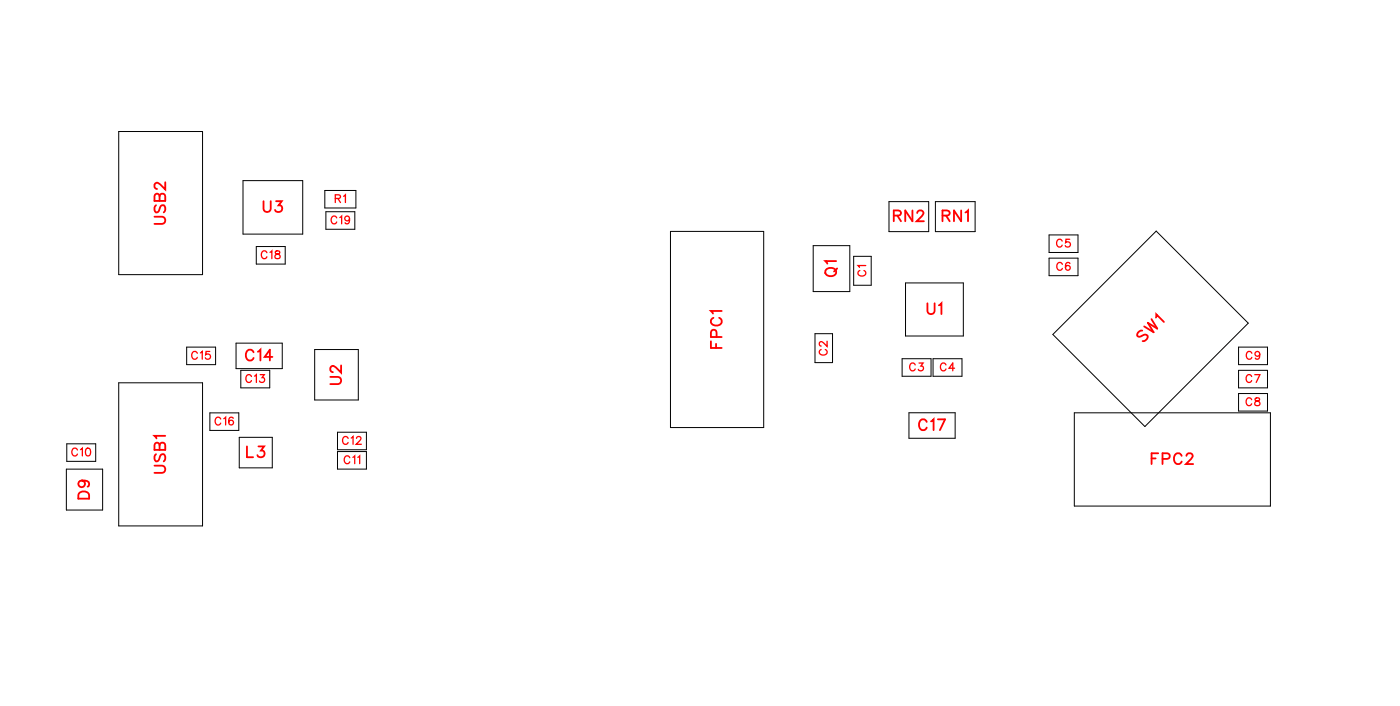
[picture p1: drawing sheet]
<svg xmlns="http://www.w3.org/2000/svg" width="92mm" height="46mm" viewBox="0 0 92 46" stroke-linecap="round" stroke-linejoin="round" font-family="sans-serif">
<g fill="none" stroke="#000" stroke-width=".07">
<path d="M7.8 8.6h5.5v9.4h-5.5zM16 11.9h3.9v3.5h-3.9zM16.8 16.2h1.9v1.1h-1.9zM21.3 12.5h2.1v1.2h-2.1zM21.4 13.9h1.9v1.2h-1.9zM44 15.2h6.2v12.9h-6.2zM53.4 16.1h2.4v3h-2.4zM56.1 16.8h1.1v1.9h-1.1zM58.4 13.2h2.6v2h-2.6zM59.5 18.6h3.8v3.5h-3.8zM61.4 13.2h2.6v2h-2.6zM68.9 15.4h1.9v1.2h-1.9z"/>
<path d="M68.9 17h1.9v1.1h-1.9zM75.9 15.2l6.1 6-6.8 6.8-6-6zM4.4 30.8h2.3v2.7h-2.3zM4.4 29.1h1.9v1.2h-1.9zM7.8 25.1h5.5v9.4h-5.5zM12.3 22.8h1.9v1.1h-1.9zM13.8 27.1h1.9v1.2h-1.9zM15.5 22.5h3v1.7h-3zM15.7 28.7h2.2v2h-2.2zM15.8 24.3h1.9v1.2h-1.9zM20.7 23h2.8v3.3h-2.8zM22.2 28.4h1.9v1.1h-1.9z"/>
<path d="M22.2 29.7h1.9v1.1h-1.9zM53.5 21.9h1.2v1.9h-1.2zM59.3 23.6h1.9v1.1h-1.9zM59.7 27.1h3v1.7h-3zM61.3 23.6h1.9v1.1h-1.9zM70.6 27.1h12.8v6.1h-12.8zM81.3 22.8h1.9v1.1h-1.9zM81.3 24.3h1.9v1.2h-1.9zM81.3 25.8h1.9v1.2h-1.9z"/>
</g>
<g fill="none" stroke="#f00" stroke-width=".08">
<path d="M17.5 16.6a.19 .19 0 0 0-.2-.1 .19 .19 0 0 0-.1 .2v.1a.19 .19 0 0 0 .1 .2 .19 .19 0 0 0 .2-.1M17.7 16.6l.2-.1v.5M18.1 16.5v.1a.21 .21 0 0 1 .2 .1 .21 .21 0 0 1 .1 .3l-.3-.1v-.1l.3-.2v-.1zM22 13h.3l.1-.1-.4-.1v.5M22.1 14.3a.19 .19 0 0 0-.2-.1 .19 .19 0 0 0-.1 .2v.1a.19 .19 0 0 0 .1 .2 .19 .19 0 0 0 .2-.1M22.2 13l.2 .3M22.3 14.3l.1-.1v.5M22.6 12.9l.1-.1v.5M23 14.4a.16 .16 0 0 1-.3 .1 .16 .16 0 0 1 0-.3 .16 .16 0 0 1 .2 .1v.4l-.2-.1M56.5 17.8a.19 .19 0 0 0-.1 .2 .19 .19 0 0 0 .1 .1h.2a.19 .19 0 0 0 .2-.1 .19 .19 0 0 0-.2-.2M56.9 17.4h-.5v.2M69.8 15.8a.19 .19 0 0 0-.3-.1 .19 .19 0 0 0-.1 .2v.1a.19 .19 0 0 0 .1 .2 .19 .19 0 0 0 .3-.1"/>
<path d="M69.8 17.4a.19 .19 0 0 0-.2-.2 .19 .19 0 0 0-.2 .2v.2a.19 .19 0 0 0 .2 .1 .19 .19 0 0 0 .2-.1M70.3 15.7h-.3v.2a.18 .18 0 0 1 .3 0 .18 .18 0 0 1-.1 .3 .18 .18 0 0 1-.2-.1M70.3 17.3h-.1a.22 .22 0 0 0-.2 .2 .22 .22 0 0 0 .3 .2 .16 .16 0 0 0-.1-.3 .16 .16 0 0 0-.2 .2M5.1 29.5a.19 .19 0 0 0-.2-.1 .19 .19 0 0 0-.2 .2v.1a.19 .19 0 0 0 .2 .2 .19 .19 0 0 0 .2-.1M5.3 29.5l.1-.1v.5M5.7 29.5a.23 .23 0 0 1 .3 .2 .23 .23 0 0 1-.3 .2l-.1-.2zM13 23.2a.19 .19 0 0 0-.3-.1 .19 .19 0 0 0-.1 .2v.1a.19 .19 0 0 0 .1 .2 .19 .19 0 0 0 .3-.1M13.2 23.2l.1-.1v.5M13.8 23.1h-.3v.2a.18 .18 0 0 1 .3 0 .18 .18 0 0 1 0 .3 .18 .18 0 0 1-.3-.1M14.5 27.5a.19 .19 0 0 0-.2-.1 .19 .19 0 0 0-.2 .2v.1a.19 .19 0 0 0 .2 .2 .19 .19 0 0 0 .2-.1M14.7 27.5l.1-.1v.5M15.3 27.5v-.1a.22 .22 0 0 0-.3 .2 .22 .22 0 0 0 .3 .2 .16 .16 0 0 0-.1-.2 .16 .16 0 0 0-.2 .1"/>
<path d="M16.5 24.7a.19 .19 0 0 0-.2-.1 .19 .19 0 0 0-.1 .2v.1a.19 .19 0 0 0 .1 .2 .19 .19 0 0 0 .2-.1M16.7 24.7l.1-.1v.5M17.1 24.6h.3l-.2 .2a.17 .17 0 0 1 .1 .3 .17 .17 0 0 1-.3-.1M22.9 28.8a.19 .19 0 0 0-.3-.1 .19 .19 0 0 0-.1 .2v.1a.19 .19 0 0 0 .2 .2 .19 .19 0 0 0 .2-.1M23 30.1a.19 .19 0 0 0-.2-.2 .19 .19 0 0 0-.2 .2v.2a.19 .19 0 0 0 .2 .1 .19 .19 0 0 0 .2-.1M23.1 28.8l.1-.1v.5M23.2 30l.1-.1v.5M23.4 28.8l.1-.1 .2 .1-.3 .4h.3M23.5 30l.1-.1v.5M53.9 23a.19 .19 0 0 0-.1 .2 .19 .19 0 0 0 .2 .1h.1a.19 .19 0 0 0 .2-.1 .19 .19 0 0 0-.1-.2M54.3 22.4v.3l-.4-.3-.1 .2 .1 .1M60.1 24a.19 .19 0 0 0-.2-.2 .19 .19 0 0 0-.2 .2v.2a.19 .19 0 0 0 .2 .2 .19 .19 0 0 0 .2-.2"/>
<path d="M60.4 23.8h.2l-.1 .2a.17 .17 0 0 1 .1 .3 .17 .17 0 0 1-.3 0M62.1 24a.19 .19 0 0 0-.2-.2 .19 .19 0 0 0-.1 .2v.2a.19 .19 0 0 0 .1 .2 .19 .19 0 0 0 .2-.2M62.7 24.2h-.4l.3-.4v.5M82.2 24.7a.19 .19 0 0 0-.2-.1 .19 .19 0 0 0-.2 .2v.1a.19 .19 0 0 0 .2 .2 .19 .19 0 0 0 .2-.1M82.2 26.2a.19 .19 0 0 0-.2-.1 .19 .19 0 0 0-.2 .2v.1a.19 .19 0 0 0 .2 .2 .19 .19 0 0 0 .2-.1M82.2 23.2a.19 .19 0 0 0-.2-.1 .19 .19 0 0 0-.1 .2v.1a.19 .19 0 0 0 .1 .2 .19 .19 0 0 0 .2-.1M82.4 24.6h.4l-.3 .5M82.5 26.2v.1a.21 .21 0 0 1 .2 .1 .21 .21 0 0 1 0 .2h-.3v-.2l.3-.2zM82.7 23.2a.16 .16 0 0 1-.2 .2 .16 .16 0 0 1 0-.3 .16 .16 0 0 1 .2 .1v.4l-.3-.1"/>
</g>
<g fill="none" stroke="#f00" stroke-width=".12">
<path d="M10.1 14.2h.6l.2 .2-.1 .3h-.7M10.2 13.5l-.1 .1 .1 .3h.2l.3-.4h.1l.1 .1-.1 .3M10.5 12.9l-.1-.1h-.2l-.1 .4h.8v-.3l-.2-.2-.2 .1v.4M10.9 12v.4l-.4-.3-.2-.1-.2 .1v.2l.2 .1M17.3 13.2v.5l.2 .2 .2-.1 .1-.6M18.1 13.2h.4l-.2 .3a.24 .24 0 0 1 .2 .4 .24 .24 0 0 1-.4-.1M54.3 17.7a.35 .35 0 0 1 .4-.1 .35 .35 0 0 1 .2 .4 .33 .33 0 0 1-.5 .1 .33 .33 0 0 1-.1-.4zM54.9 17.1h-.7l.1 .2M55 17.6l-.2 .2M58.7 14.2l.4-.1 .1-.1-.2-.2h-.3v.7M58.9 14.2l.3 .3M59.9 13.8v.7l-.4-.7v.7"/>
<path d="M60.2 14l.2-.2h.1l.2 .2-.2 .2-.3 .3h.5M60.9 19.9v.5l.2 .2 .2-.1 .1-.6M61.9 14.2l.4-.1 .1-.1-.2-.2h-.3v.7M62.1 14.2l.3 .3M63.1 13.8v.7l-.4-.7v.7M63.4 14l.2-.2v.7M5.2 32.3h.2h.4l.1 .4h-.8zM5.4 31.6a.22 .22 0 0 1 .2 .3 .22 .22 0 0 1-.4 0 .22 .22 0 0 1 0-.3h.2a.34 .34 0 0 1 .5 .2l-.1 .2M10.1 30.6h.6l.2 .2-.1 .2h-.7M10.2 29.8l-.1 .2 .1 .3 .2-.1 .3-.4h.1l.1 .2-.1 .3M10.5 29.2l-.1-.1h-.2l-.1 .4h.8v-.3l-.2-.1h-.2v.4M10.9 28.6h-.8l.2 .2"/>
<path d="M16.2 29.3v.7h.4M16.7 23.1a.26 .26 0 0 0-.3-.1 .26 .26 0 0 0-.3 .2v.2a.26 .26 0 0 0 .3 .3 .26 .26 0 0 0 .3-.2M16.9 23.1l.2-.1v.7M17 29.3h.3l-.2 .3a.24 .24 0 0 1 .2 .4 .24 .24 0 0 1-.4-.1M17.9 23.4h-.5l.3-.4v.7M21.7 24.7h.5l.2 .3-.1 .2h-.6M22.4 24v.5l-.3-.4-.3-.1-.1 .2v.1l.2 .1M46.7 22.4v.4h.7M46.9 20.9a.26 .26 0 0 0-.2 .3 .26 .26 0 0 0 .3 .2h.1a.26 .26 0 0 0 .3-.2 .26 .26 0 0 0-.2-.3M47 22.6v.2M47.1 22.1l-.1-.4h-.2l-.1 .4h.7M47.4 20.4h-.7l.1 .2"/>
<path d="M60.9 27.7a.26 .26 0 0 0-.3-.2 .26 .26 0 0 0-.2 .3v.2a.26 .26 0 0 0 .2 .2 .26 .26 0 0 0 .3-.1M61.1 27.7l.2-.2v.7M61.6 27.5h.5l-.4 .7M61.7 20l.1-.1v.7M75 21.7l-.2 .1-.1 .2 .2 .1 .4-.1 .1 .1-.1 .2-.3 .1M75.6 21l.4 .6-.6-.4 .4 .6-.7-.4M75.6 30.1h.3M75.9 20.9v-.3l.5 .5M76.1 29.8h-.5v.7M76.4 30.1h.4v-.3h-.4v.7M77.6 29.9a.26 .26 0 0 0-.3-.1 .26 .26 0 0 0-.2 .2v.2a.26 .26 0 0 0 .2 .3 .26 .26 0 0 0 .3-.2M77.9 29.9l.2-.1h.1l.1 .1-.1 .2-.3 .4h.5"/>
</g>
<g font-size="1.2" fill="#fff">
<text x="11.2" y="14.8" transform="rotate(-90 11.2 14.8)">USB2</text>
<text x="17.2" y="14.2">U3</text>
<text x="58.6" y="14.8">RN2 RN1</text>
<text x="16.1" y="24">C14</text>
<text x="47.7" y="22.9" transform="rotate(-90 47.7 22.9)">FPC1</text>
<text x="55.2" y="18.2" transform="rotate(-90 55.2 18.2)">Q1</text>
<text x="60.9" y="20.9">U1</text>
<text x="75.3" y="22.7" transform="rotate(-45 75.3 22.7)">SW1</text>
<text x="22.7" y="25.3" transform="rotate(-90 22.7 25.3)">U2</text>
<text x="60.3" y="28.5">C17</text>
<text x="6.1" y="32.8" transform="rotate(-90 6.1 32.8)">D9</text>
<text x="11.2" y="31.1" transform="rotate(-90 11.2 31.1)">USB1</text>
<text x="16.2" y="30.3">L3</text>
<text x="75.6" y="30.8">FPC2</text>
</g>
<g font-size=".9" fill="#fff">
<text x="17.1" y="17.2">C18</text>
<text x="21.7" y="14.9">C19</text>
<text x="22" y="13.5">R1</text>
<text x="69.4" y="16.4">C5</text>
<text x="69.4" y="18">C6</text>
<text x="12.6" y="23.8">C15</text>
<text x="54.5" y="23.4" transform="rotate(-90 54.5 23.4)">C2</text>
<text x="57.1" y="18.2" transform="rotate(-90 57.1 18.2)">C1</text>
<text x="81.8" y="23.8">C9</text>
<text x="14.1" y="28.1">C16</text>
<text x="16.1" y="25.3">C13</text>
<text x="22.5" y="29.4">C12</text>
<text x="59.7" y="24.6">C3</text>
<text x="61.7" y="24.6">C4</text>
<text x="81.8" y="25.3">C7</text>
<text x="81.8" y="26.8">C8</text>
<text x="4.7" y="30.2">C10</text>
<text x="22.6" y="30.7">C11</text>
</g>
</svg>
